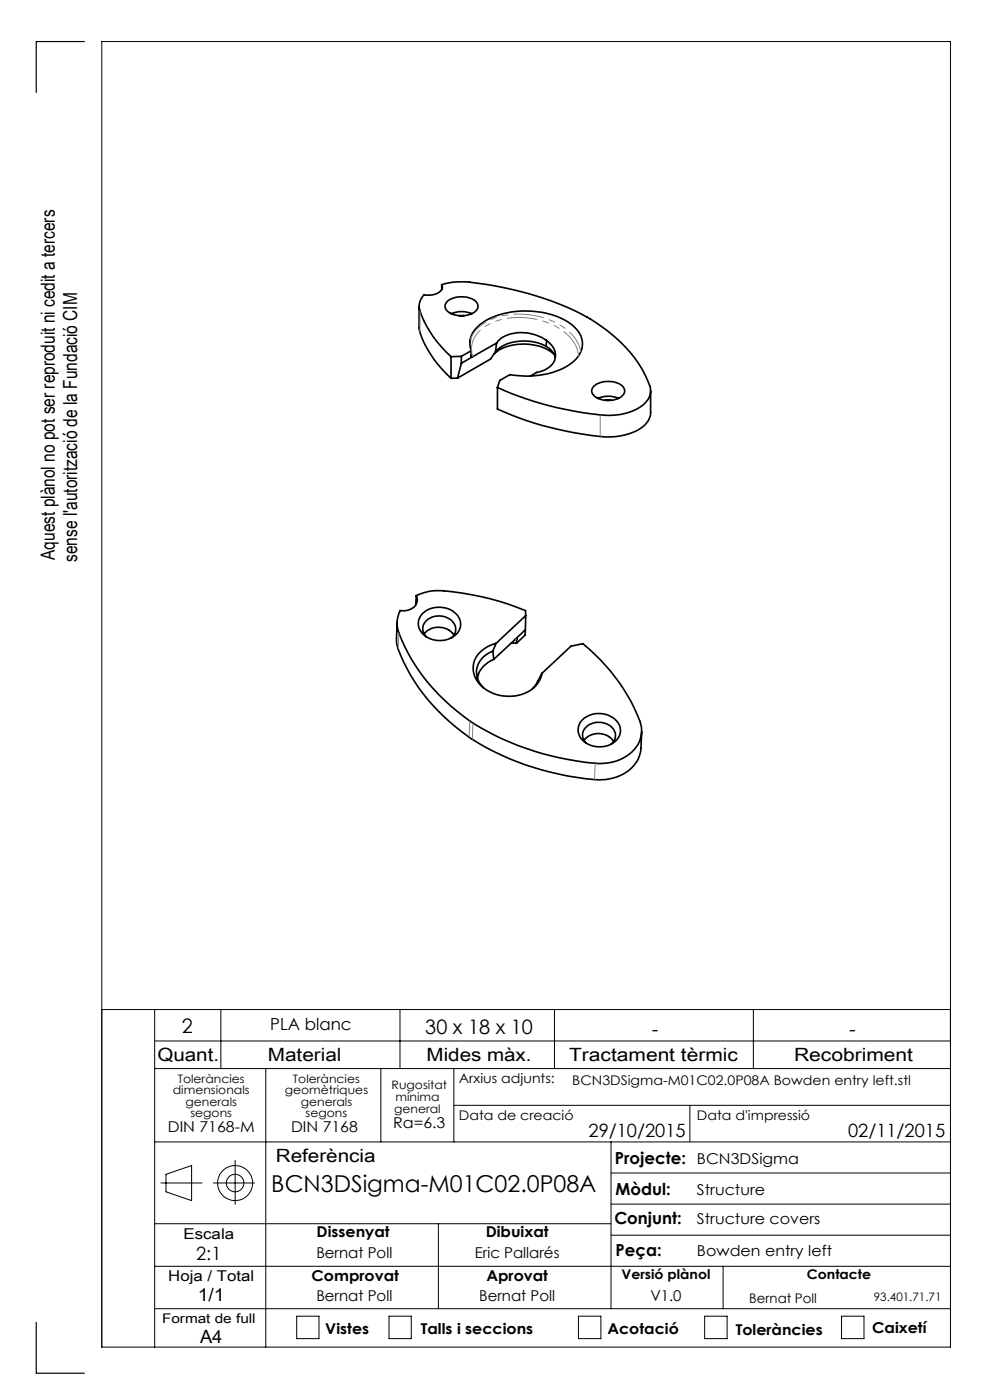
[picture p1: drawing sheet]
<svg xmlns="http://www.w3.org/2000/svg" width="210mm" height="297mm" viewBox="0 0 210 297" stroke-linecap="round" stroke-linejoin="round" font-family="sans-serif">
<g fill="none" stroke="#000" stroke-width=".21">
<path d="M21.6 214.2h180M32.8 214.2v71.6M46.8 214.2v12.5M84.8 214.2v12.5M117.6 214.2v12.5M159.8 214.2v12.5M32.8 220.8h168.8M32.8 226.7h168.8M56.4 226.7v59.1M80.8 226.7v15.5M96.3 226.7v15.5M96.3 234.5h105.3"/>
<path d="M146.3 234.5v7.7M32.8 259.6h96.8M32.8 242.2h168.8M34.1 251h8.8M35.2 249.1l5.4-1.8v7.4l-5.4-1.9zM45.3 251h8.7M49.9 246.2v9.3M93 259.6v18M129.6 242.2v35.4M129.6 255.4h72M129.6 248.8h72M32.8 277.6h168.8"/>
<path d="M32.8 268.6h168.8M62.9 279.2h4.8v4.8h-4.8zM82.5 279.2h4.7v4.8h-4.7zM122.7 279.2h4.8v4.8h-4.8zM129.6 262h72M149.5 279.2h4.7v4.8h-4.7zM153.4 268.6v9M178.5 279.2h4.8v4.8h-4.8zM21.6 285.8h180v-277h-180v277"/>
<circle cx="49.9" cy="251" r="3.7"/>
<circle cx="49.9" cy="251" r="1.86"/>
</g>
<path d="M17.9 8.8h-10.2v10.8M7.7 280.5v10.8h10.2" fill="none" stroke="#000" stroke-width=".25"/>
<g fill="none" stroke="#000" stroke-width=".35">
<path d="M88.9 65v4.5a20.7 20.7 0 0 0 6.8 10.8M93.7 60.4a15.7 15.7 0 0 1 7.8-.3 62.7 62.7 0 0 1 23.5 7.5 28.7 28.7 0 0 1 12.9 14.3 4 4 0 0 1-2.5 4.7 14.5 14.5 0 0 1-9.9 1.2 69.2 69.2 0 0 1-20-5.6M93.7 60.4a1.39 1.39 0 0 1-1.1 1.9l-1.3 .3-1.3-.1a3.6 3.6 0 0 0-.5 4.6 23.7 23.7 0 0 0 6.2 8.6M93.7 60.4v1M94.8 64a5.1 5.1 0 0 1 6.2 0 1.44 1.44 0 0 1-.6 2.4 4.9 4.9 0 0 1-5.8-.7l-.2-.9zM95.7 75.7v4.6M95.7 66.6a5.4 5.4 0 0 1 4.4 0M97.4 67h1.1M97.9 75.6l-2.2 .1M97.9 75.6v1.5M97.9 77.1l-.9 3.1M99.8 72l-.1 .6"/>
<path d="M100 74.4a4.9 4.9 0 0 1 2.4-6 18 18 0 0 1 18.5 .2 5.1 5.1 0 0 1 2.5 5.5 8.8 8.8 0 0 1-6.3 5 20.3 20.3 0 0 1-8.9 .4l-2.2 1.2-.5 1.5M100 74.4l-.1 1.2 .1 .1h.3M100 74.4l-2.1 1.2M100.3 75.7l-2.4 1.4M104.8 75.1a10.2 10.2 0 0 1 9.2-1.8 7 7 0 0 1 3.6 1.9M105.1 74.7l-1 1.5-7.1 4M105.3 72.8l-5 2.9M105.3 72.8l-.2 1.9M115.9 73.5a10 10 0 0 0-10 .4l-.8 .8M115.9 73.5l1.3 1.1 .6 1.2M115.9 72.2a3.6 3.6 0 0 1 1.5 4.7 5.3 5.3 0 0 1-3.6 2.1l-1.3 .8M115.9 72.2a9 9 0 0 0-9.5-.5l-1.1 1.1"/>
<path d="M115.9 72.2v1.3M97 80.2l-1.3 .1M105.5 82.2v4.6a67.9 67.9 0 0 0 24.2 5.9 10.4 10.4 0 0 0 7.5-3l.5-.9 .3-.9v-5M125.9 81.9a5.1 5.1 0 0 1 6.2 0 1.44 1.44 0 0 1-.6 2.4 4.9 4.9 0 0 1-5.8-.7l-.2-.8zM126.8 84.5a5.4 5.4 0 0 1 4.4 0M128.4 84.9h1.2M84.2 132l-.1 3.9a22.8 22.8 0 0 0 3.8 8.7 43.2 43.2 0 0 0 21.9 17 58.4 58.4 0 0 0 17.9 3.8 8.4 8.4 0 0 0 8-5.2l.3-1.2 .1-3.7M88.3 126.4a11.8 11.8 0 0 1 7.8-.8 57.8 57.8 0 0 1 15.4 3.9v1.1M88.3 126.4a2.38 2.38 0 0 1-2.5 3.2l-.9-.1a6.1 6.1 0 0 0 .3 6.1 43 43 0 0 0 26.5 23.2 57.2 57.2 0 0 0 16.1 3.2 8.4 8.4 0 0 0 8-5.2 6.2 6.2 0 0 0-.6-5.1 40.6 40.6 0 0 0-11.6-15.1l-2.5 .5-6.1 5.7M88.3 126.4l-.1 1.9M89.6 130.2a5.2 5.2 0 0 1 7.8 .9 3.2 3.2 0 0 1-2.3 4.5 4.9 4.9 0 0 1-6.2-2.4l-.1-1.4 .2-.8zM90 134.5a3.9 3.9 0 0 1 6.3 .3"/>
<path d="M90.4 135.1a2.47 2.47 0 0 1 1.3-4.2 3.8 3.8 0 0 1 4.9 2.1 2.28 2.28 0 0 1-.8 2.3M104.5 138.1a4.5 4.5 0 0 0-2.7 7l.8 .8M104.5 138.1l.2 1.8M104.7 139.9a5.3 5.3 0 0 0-3.4 4M105.2 136.5a6 6 0 0 0-4.8 5.1 6.3 6.3 0 0 0 5.3 5.9 7.8 7.8 0 0 0 8.8-3.2l.5-1.5M105.2 136.5l-.7 1.6M108.5 136.4l1 .1M109.3 135.6l.2-.1 .1 .1-.1 .9M109.3 135.6l-4.6 4.3M111.4 133.6l-2.1 2M111.4 133.6v1.1l-1.9 1.8M111.5 130.6l-6.3 5.9"/>
<path d="M111.5 130.6l-.1 3M115 142.8l-1.2 2.3-.8 1M123.5 152.8a5 5 0 0 1 8 1.3 3.5 3.5 0 0 1-3 4.2 4.9 4.9 0 0 1-5.7-2.6l-.2-.9 .2-.9zM123.9 157.1a4 4 0 0 1 6.3 .2M124.3 157.6a2.37 2.37 0 0 1 .8-3.9 3.9 3.9 0 0 1 5.4 1.9v1.1l-.8 1.2"/>
</g>
<path d="M89.1 65.9v4.6M127.3 88v4.6M84.5 137.7l.1-3.5M109.6 135.6h-.3M99.5 156.4l.2-3.5M100.2 156.8l.1-3.4M126.1 165.4l.2-3.5" fill="none" stroke="#808080" stroke-width=".21" stroke-dasharray="6.3 1.3 1.3 1.3 1.3 1.3"/>
<path d="M99.8 72a8 8 0 0 1 5.9-4.8 16.7 16.7 0 0 1 15.3 3.5l1.4 1.6 .5 1.2 .3 1.1" fill="none" stroke="#808080" stroke-width=".21" stroke-dasharray="6.3 1.3 1.3 1.3 1.3 1.3" stroke-dashoffset="1.4"/>
<path d="M122.7 75.5a7.9 7.9 0 0 0-4.6-6.2 15.7 15.7 0 0 0-15.3 0 5.4 5.4 0 0 0-2.5 6.4" fill="none" stroke="#808080" stroke-width=".21" stroke-dasharray="6.3 1.3 1.3 1.3 1.3 1.3" stroke-dashoffset=".2"/>
<text font-size="4.9" x="57.6" y="253">BCN3DSigma-M01C02.0P08A</text>
<g font-size="4.2">
<text x="38.6" y="219">2</text>
<text x="90.2" y="219.4">30 x 18 x 10</text>
<text x="138.3" y="219.7">-</text>
<text x="180.1" y="219.7">-</text>
</g>
<g font-size="4.1">
<text x="11.6" y="118.8" transform="rotate(-90 11.6 118.8)">Aquest plànol no pot ser reproduit ni cedit a tercers</text>
<text x="16.3" y="119.2" transform="rotate(-90 16.3 119.2)">sense l'autorització de la Fundació CIM</text>
</g>
<g font-size="3.9">
<text x="33.4" y="225">Quant.</text>
<text x="56.8" y="225">Material</text>
<text x="90.5" y="225">Mides màx.</text>
<text x="120.7" y="225">Tractament tèrmic</text>
<text x="168.4" y="225">Recobriment</text>
<text x="124.8" y="241.3">29/10/2015</text>
<text x="179.9" y="241.3">02/11/2015</text>
<text x="58.5" y="246.5">Referència</text>
<text x="41.6" y="267.2">2:1</text>
<text x="41.9" y="276.1">1/1</text>
<text x="42.4" y="284.9">A4</text>
</g>
<g font-size="3.5">
<text x="57.3" y="218.6">PLA blanc</text>
<text x="130.5" y="246.8">Projecte:</text>
<text x="130.6" y="253.4">Mòdul:</text>
<text x="130.3" y="259.8">Conjunt:</text>
<text x="130.6" y="266.4">Peça:</text>
</g>
<g font-size="3.2">
<text x="83.4" y="239.3">Ra=6.3</text>
<text x="35.6" y="240.1">DIN 7168-M</text>
<text x="61.7" y="240.1">DIN 7168</text>
<text x="147.8" y="246.8">BCN3DSigma</text>
<text x="147.8" y="253.4">Structure</text>
<text x="38.9" y="262.9">Escala</text>
<text x="67.2" y="262.5">Dissenyat</text>
<text x="103" y="262.5">Dibuixat</text>
<text x="147.8" y="259.8">Structure covers</text>
<text x="67.1" y="266.8">Bernat Poll</text>
<text x="100.7" y="266.8">Eric Pallarés</text>
<text x="147.8" y="266.4">Bowden entry left</text>
<text x="35.7" y="271.7">Hoja / Total</text>
<text x="66.1" y="271.7">Comprovat</text>
<text x="103.2" y="271.7">Aprovat</text>
<text x="67.1" y="276.1">Bernat Poll</text>
<text x="101.6" y="276.1">Bernat Poll</text>
<text x="138" y="276.1">V1.0</text>
<text x="69" y="283.1">Vistes</text>
<text x="89.3" y="283.1">Talls i seccions</text>
<text x="128.8" y="283.1">Acotació</text>
<text x="156.1" y="283.2">Toleràncies</text>
<text x="185" y="282.8">Caixetí</text>
</g>
<g font-size="2.8">
<text x="97.3" y="229.6">Arxius adjunts:</text>
<text x="121.4" y="230.2">BCN3DSigma-M01C02.0P08A Bowden entry left.stl</text>
<text x="97.3" y="237.7">Data de creació</text>
<text x="147.8" y="237.7">Data d'impressió</text>
<text x="131.8" y="271.4">Versió plànol</text>
<text x="171.2" y="271.4">Contacte</text>
<text x="34.4" y="280.7">Format de full</text>
<text x="158.9" y="276.3">Bernat Poll</text>
</g>
<g font-size="2.5">
<text x="36.7" y="232.1">dimensionals</text>
<text x="37.7" y="229.6">Toleràncies</text>
<text x="60.4" y="232.1">geomètriques</text>
<text x="62.1" y="229.6">Toleràncies</text>
<text x="83.1" y="231">Rugositat</text>
<text x="83.9" y="233.5">mínima</text>
<text x="39.4" y="234.6">generals</text>
<text x="40.4" y="237.1">segons</text>
<text x="63.8" y="234.6">generals</text>
<text x="64.8" y="237.1">segons</text>
<text x="83.6" y="236.2">general</text>
<text x="185.4" y="276.1">93.401.71.71</text>
</g>
</svg>
